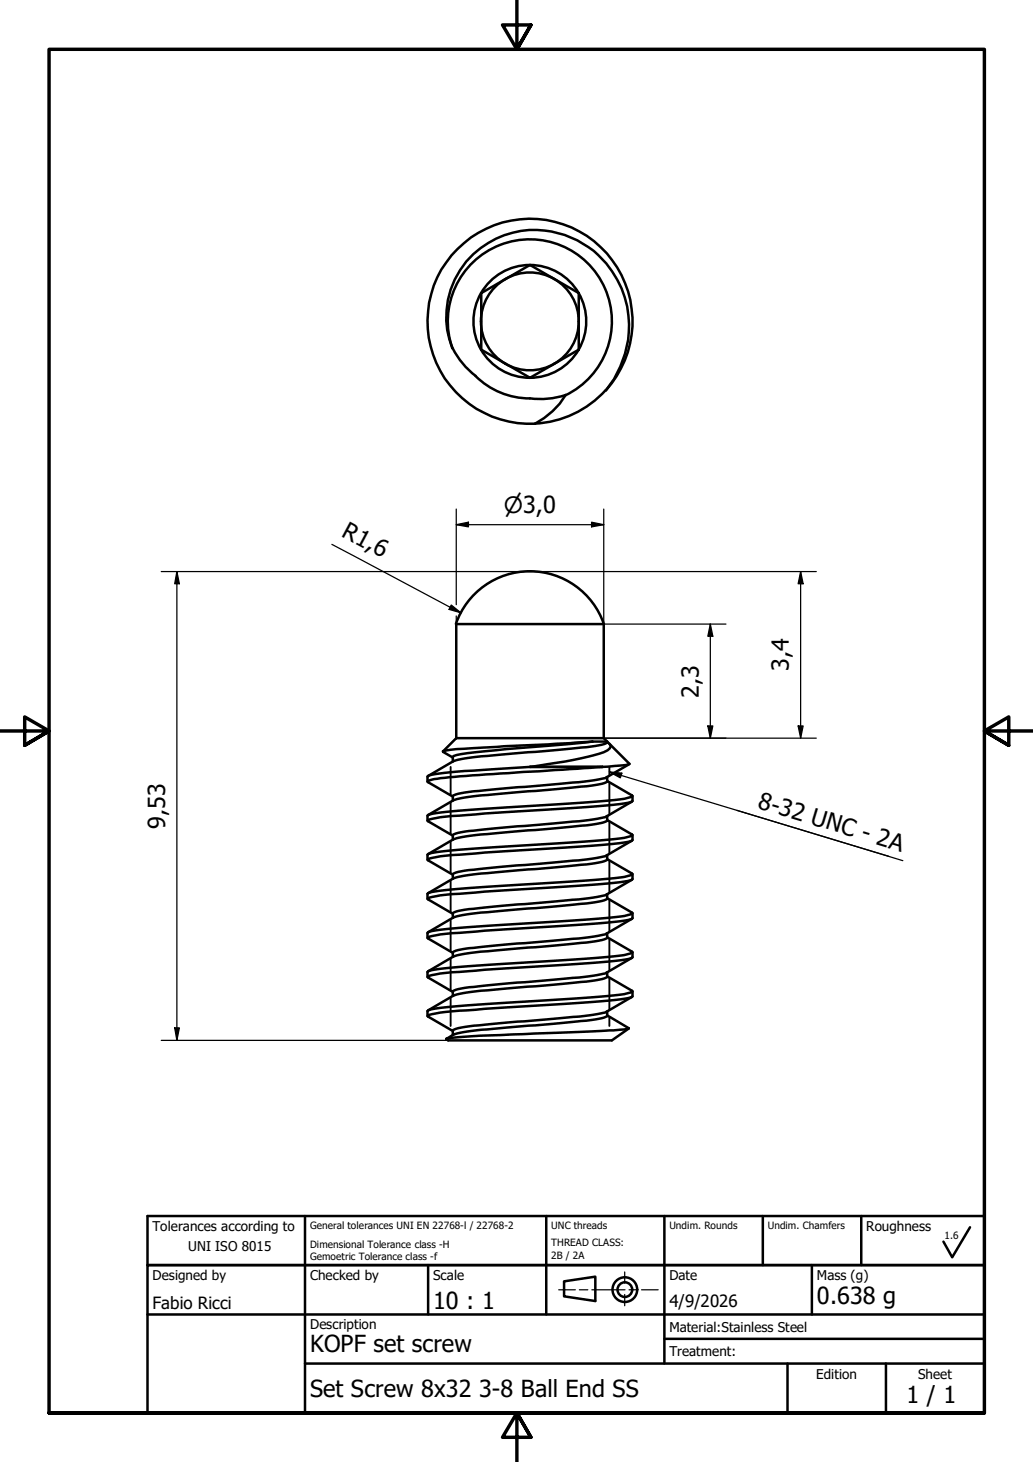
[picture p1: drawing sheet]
<svg xmlns="http://www.w3.org/2000/svg" width="210mm" height="297mm" viewBox="0 0 210 297" stroke-linecap="round" stroke-linejoin="round" font-family="sans-serif">
<!-- layer: Visible (ISO) -->
<g fill="none" stroke="#000" stroke-width=".51">
<path d="M97.8 59.5l9.9-5.7 9.9 5.7v11.5l-9.9 5.8-9.9-5.8zM91.9 70.8a16.7 16.7 0 0 1 9.7-21 16.7 16.7 0 0 1 21.3 8.8 16.7 16.7 0 0 1-8 21.7M91.9 70.7a17.6 17.6 0 0 1 18.8-23.9 19.5 19.5 0 0 1 16.3 25.1l-1 2.6-1.2 2.5-1.7 2.3a20.8 20.8 0 0 0-5.8-32.5 20.8 20.8 0 0 0-29.9 14.1 20.8 20.8 0 0 0 21.3 25.2 15.9 15.9 0 0 0 6.2-5.9M92 70.8a21.3 21.3 0 0 0 10.2 9.2 15.6 15.6 0 0 0 5.5 .9M123.1 79.3a20.8 20.8 0 0 1-14.4 6.8M114.9 80.3a16.4 16.4 0 0 1-7.2 .6M92.6 126.8a15.9 15.9 0 0 1 15.1-10.7 15.9 15.9 0 0 1 15 10.7M92.7 150v-23.2h30v23.2l.7 .7M92.7 150h30M92.7 150l-2.7 2.6M107.7 155.8l-9.8 .6a49.6 49.6 0 0 0-10.9 1.3l-.1 .1v1M107.7 155.8h14.7"/>
<path d="M120.4 150.7l-12.7 1.1a174 174 0 0 0-14.9 1.6l-.8 .4v.9M120.4 150.7l-23.1 1.2a36.2 36.2 0 0 0-7.3 .7l2 1.3M120.4 150.7h3M122.4 155.8l-14.3 1a235.7 235.7 0 0 0-20.4 1.6l-.8 .4 5.1 3M123.4 150.7v.2a9.5 9.5 0 0 1-4.2 .9l-6.1 .6a299 299 0 0 0-19.7 1.9l-1.2 .3-5.2 3.1M123.4 157.8v1a9.5 9.5 0 0 1-4.2 1l-6.1 .5a299 299 0 0 0-19.7 1.9l-1.2 .3-5.2 3.1M123.4 158.7l5 2.9 .1 .1-.1 .1a30 30 0 0 1-7.9 1.1l-3.6 .3a618.2 618.2 0 0 0-28.3 2l-1.6 .4-.1 .1v1M123.4 150.7l.7 .8a1.52 1.52 0 0 1-1.4 1.3 86.8 86.8 0 0 1-15 3M123.8 151.1l4.1 4.1-.7 .2-4.8 .4M127.9 155.2l-5 2.9a176.9 176.9 0 0 1-17.7 1.8l-5.5 .6a34.4 34.4 0 0 0-7.4 1l-.3 .2v1M123.4 165.8v.9a9.5 9.5 0 0 1-4.2 1l-6.1 .6a299 299 0 0 0-19.7 1.9l-1.2 .3-5.2 3M123.4 173.7v1a9.5 9.5 0 0 1-4.2 .9l-6.1 .6a299 299 0 0 0-19.7 1.9l-1.2 .3-5.2 3.1"/>
<path d="M123.4 166.6l5 2.9 .1 .2-.1 .1a30 30 0 0 1-7.9 1.1l-3.6 .2a600.2 600.2 0 0 0-28.3 2.1l-1.6 .3-.1 .2v1M123.4 174.5l5 3 .1 .1-.1 .1a30 30 0 0 1-7.9 1.1l-3.6 .3a600.2 600.2 0 0 0-28.3 2l-1.6 .4-.1 .1v1M128.4 162.9l-5.5 3.1a176.9 176.9 0 0 1-17.7 1.9l-5.5 .5a34.4 34.4 0 0 0-7.4 1.1l-.3 .2v.9M128.4 170.8l-5.5 3.2a176.9 176.9 0 0 1-17.7 1.8l-5.5 .5a34.4 34.4 0 0 0-7.4 1.1l-.3 .2v.9M128.4 178.7l-5.5 3.2a176.9 176.9 0 0 1-17.7 1.9l-5.5 .5a34.4 34.4 0 0 0-7.4 1l-.3 .2v1M128.5 161.7v1l-.1 .2a62.1 62.1 0 0 1-11.5 1.2l-23.6 1.6a17 17 0 0 0-6.4 1l5.1 3.1M128.5 169.7v1l-.1 .1a62 62 0 0 1-11.6 1.3l-23.5 1.6a17 17 0 0 0-6.4 1l5.1 3M128.5 177.6v1l-.1 .1a62 62 0 0 1-11.6 1.3l-23.5 1.6a17 17 0 0 0-6.4 1l5.1 3.1M123.4 181.7v.9a9.5 9.5 0 0 1-4.3 1l-6 .5a299 299 0 0 0-19.7 1.9l-1.2 .4-5.2 3M123.4 189.6v.9a9.5 9.5 0 0 1-4.3 1l-6 .6a299 299 0 0 0-19.7 1.9l-1.2 .3-5.2 3M123.4 197.5v1a9.5 9.5 0 0 1-4.3 .9l-6 .6a299 299 0 0 0-19.7 1.9l-1.2 .3-5.2 3.1M123.4 182.5l5 2.9 .1 .1-.1 .2a30 30 0 0 1-7.9 1l-3.6 .3a600.2 600.2 0 0 0-28.3 2l-1.6 .4-.1 .1v1"/>
<path d="M123.4 190.4l5 2.9 .1 .2-.1 .1a30 30 0 0 1-7.9 1.1l-3.6 .2a600.2 600.2 0 0 0-28.3 2.1l-1.6 .3-.1 .2v1M123.4 198.4l5 2.9 .1 .1-.1 .1a30 30 0 0 1-7.9 1.1l-3.6 .3a600.2 600.2 0 0 0-28.3 2l-1.6 .4-.1 .1v1M128.4 186.7l-5.5 3.2a176.9 176.9 0 0 1-17.7 1.8l-5.5 .5a34.4 34.4 0 0 0-7.4 1.1l-.3 .2v.9M128.4 194.6l-5.5 3.2a176.9 176.9 0 0 1-17.7 1.8l-6.8 .7a24.3 24.3 0 0 0-6.1 .9l-.3 .2v1M128.5 185.5v1l-.1 .2a62 62 0 0 1-11.6 1.2l-23.5 1.6a17 17 0 0 0-6.4 1l5.1 3.1M128.5 193.5v1l-.1 .1a62 62 0 0 1-11.6 1.3l-23.5 1.6a17 17 0 0 0-6.4 1l5.1 3M123.4 205.5v.9a9.5 9.5 0 0 1-4.3 1l-6 .5a299 299 0 0 0-19.7 2 6 6 0 0 0-2.7 1.2M123.4 206.3l4.4 2.6a2.77 2.77 0 0 1-1.9 .3l-9.8 .5a413.3 413.3 0 0 0-24.8 1.2l-.6 .1v.1l.4 .3h33.2l3.5-2.4M128.4 202.6l-5.5 3.1a176.9 176.9 0 0 1-17.7 1.9l-6.8 .6a21.1 21.1 0 0 0-6.3 1.1l-.1 1M128.5 201.4v1l-.1 .2a62 62 0 0 1-11.6 1.2l-20.2 1.4a40.2 40.2 0 0 0-9.6 1.1l-.1 .1 .1 .2 5 2.9"/>
<circle cx="107.7" cy="65.3" r="9.9"/>
<circle cx="107.7" cy="65.3" r="11.5"/>
</g>
<!-- layer: Visible Narrow (ISO) -->
<g fill="none" stroke="#000" stroke-width=".38">
<path d="M91.6 155.8v5.7M123.8 155.8v1.7M123.8 159.1v6.4M91.6 163v6.5M91.6 170.9v6.5M91.6 178.9v6.4M123.8 167v6.4M123.8 174.9v6.4M91.6 186.8v6.5M91.6 194.7v6.5M123.8 182.9v6.4M123.8 190.8v6.4"/>
<path d="M123.8 198.7v6.5M91.6 202.7v5.8M123.8 206.7v1.8"/>
</g>
<!-- layer: Border (ISO) -->
<path d="M105 0v10l-2.9-4.9h5.8l-2.9 4.9 2.9-4.9M0 148.5h10l-5-2.8v5.7l5-2.9-5 2.9M210 148.5h-10l5-2.8v5.7l-5-2.9 5 2.9M10 287.1v-277.1h190v277.1h-190h190M107.9 292l-2.9-4.9 2.9 4.9h-5.8l2.9-4.9v9.9" fill="none" stroke="#000" stroke-width=".7"/>
<!-- layer: Title (ISO) -->
<path d="M126.9 258.4v2.3M113.5 262.1h3.4M117.7 262.1h1.7M120.3 262.1h6.7M126.9 263v2.3M127.8 262.1h1.7M130.4 262.1h3.3" fill="none" stroke="#000" stroke-width=".25"/>
<g fill="none" stroke="#000" stroke-width=".51">
<path d="M30 257h170v30.1h-170zM30 247.1h170v9.9h-170zM62 247.1v40M87 257v10.1M111 247.1v20M135 247.1v29.9M155 247.1v9.9M165 257v10.1M175 247.1v9.9M197.1 249.4l-3.6 6-1.8-3.1M30 267.1h170M62 277h138"/>
<path d="M114.6 260.3l6.4-.9v4.9l-6.4-.9zM135 272h65M160 277v10.1M180 277v10.1"/>
<circle cx="127" cy="262" r="2.51"/>
<circle cx="127" cy="262" r="1.49"/>
</g>
<!-- layer: Dimension (ISO) -->
<g fill="none" stroke="#000" stroke-width=".25">
<path d="M32.8 116.1h133.1M35.9 116.1l.5 2.5h-.9zM35.9 116.1v95.3M67.4 110.6l26.3 13.9M92.7 106.6l2.5-.5v.9zM92.7 106.6h30M92.7 103.4v19.5M120.2 106.1l2.5 .5-2.5 .4zM122.7 103.4v23.4h24.8M162.7 116.1l.5 2.5h-1zM162.7 116.1v33.9M91.7 122.9l2 1.6-2.5-.7z"/>
<path d="M92.7 125.1v1.7M144.3 126.8l.5 2.5h-1zM144.3 126.8v23.2M122.7 150h43.2M143.8 147.5h1l-.5 2.5zM162.2 147.5h1l-.5 2.5zM32.8 211.4h58.3M35.5 208.8h.9l-.5 2.6z"/>
</g>
<path d="M35.9 116.1l.5 2.5h-.9zM92.7 106.6l2.5-.5v.9zM120.2 106.1l2.5 .5-2.5 .4zM162.7 116.1l.5 2.5h-1zM91.7 122.9l2 1.6-2.5-.7zM144.3 126.8l.5 2.5h-1zM143.8 147.5h1l-.5 2.5zM162.2 147.5h1l-.5 2.5zM35.5 208.8h.9l-.5 2.6z" fill="#000"/>
<!-- layer: Symbol (ISO) -->
<path d="M123.8 156.8l2.6 .3-.4 .9zM123.8 156.8l56.8 17.2M149.7 164.6l33.8 10.3" fill="none" stroke="#000" stroke-width=".25"/>
<path d="M123.8 156.8l2.6 .3-.4 .9z" fill="#000"/>
<g font-size="4.8">
<text x="69.2" y="108.8" transform="rotate(28 69.2 108.8)">R1,6</text>
<text x="160.3" y="136.4" transform="rotate(-90 160.3 136.4)">3,4</text>
<text x="142" y="141.7" transform="rotate(-90 142 141.7)">2,3</text>
<text x="153.8" y="164.2" transform="rotate(17 153.8 164.2)">8-32 UNC - 2A</text>
<text x="33.6" y="168.4" transform="rotate(-90 33.6 168.4)">9,53</text>
<text x="88" y="266">10 : 1</text>
<text x="166" y="265">0.638 g</text>
<text x="63" y="274.8">KOPF set screw</text>
<text x="63" y="283.8">Set Screw 8x32</text>
<text x="97.3" y="283.8">3-8 Ball End SS</text>
<text x="184.2" y="285">1 / 1</text>
</g>
<text font-size="4.6" x="102.4" y="104.2">⌀3,0</text>
<g font-size="3.4">
<text x="31" y="266">Fabio Ricci</text>
<text x="136" y="265.5">4/9/2026</text>
</g>
<g font-size="2.7">
<text x="31" y="250.1">Tolerances according to</text>
<text x="176" y="250.1">Roughness</text>
<text x="38.2" y="254.1">UNI ISO 8015</text>
<text x="31" y="260.1">Designed by</text>
<text x="63" y="260.1">Checked by</text>
<text x="88" y="260.1">Scale</text>
<text x="136" y="260">Date</text>
<text x="166" y="260.1">Mass (g)</text>
<text x="63" y="270.1">Description</text>
<text x="136" y="270.6">Material:Stainless Steel</text>
<text x="136" y="275.5">Treatment:</text>
<text x="165.9" y="280.1">Edition</text>
<text x="186.6" y="280.1">Sheet</text>
</g>
<g font-size="2">
<text x="63" y="249.6">General tolerances UNI EN 22768-l / 22768-2</text>
<text x="112" y="249.6">UNC threads</text>
<text x="136" y="249.6">Undim. Rounds</text>
<text x="156" y="249.6">Undim. Chamfers</text>
<text x="191.9" y="251.7">1.6</text>
<text x="63" y="253.5">Dimensional Tolerance class -H</text>
<text x="63" y="256">Gemoetric Tolerance class -f</text>
<text x="112" y="253.2">THREAD CLASS:</text>
<text x="112" y="255.7">2B / 2A</text>
</g>
</svg>
